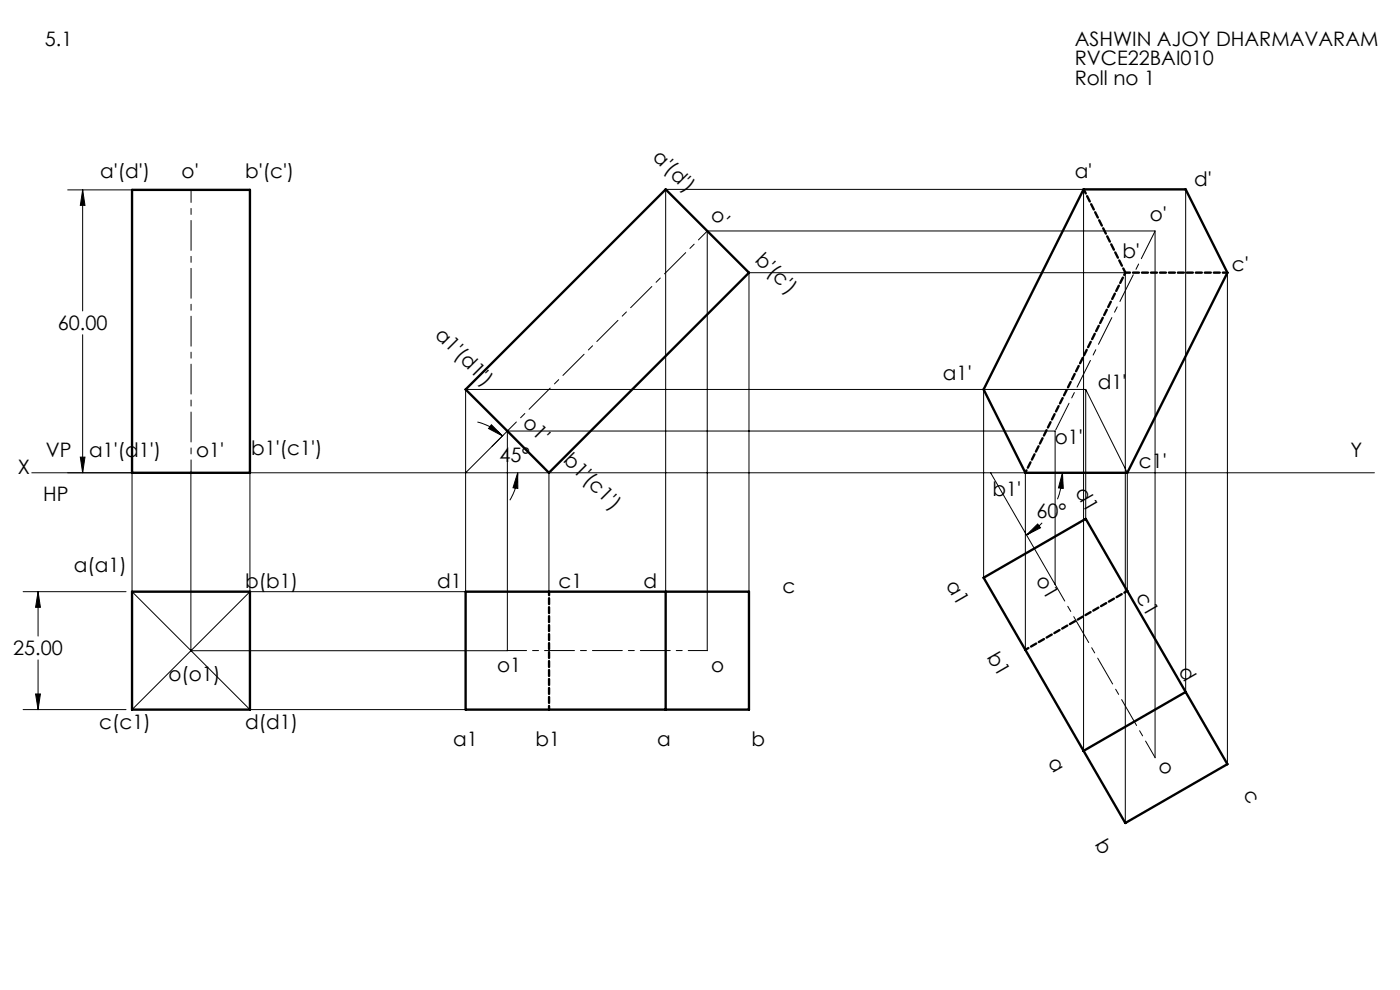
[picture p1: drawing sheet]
<svg xmlns="http://www.w3.org/2000/svg" width="297mm" height="210mm" viewBox="0 0 297 210" stroke-linecap="round" stroke-linejoin="round" font-family="sans-serif">
<g fill="none" stroke="#000" stroke-width=".21">
<path d="M14.4 40.3h24.8M17.5 40.3l.5 3.3h-1zM17.5 40.3v25.7M229.9 40.2v119.1M260.4 57.8v104.3M17.5 71v29.3M17 97h1l-.5 3.3zM101.3 89.5l1.4 .4a10.5 10.5 0 0 1 3.9 2.6M104.2 90.1l2.4 2.4-3-1.6zM107.6 91.4v46.6h-67.1v-37.7M107.6 91.4h116.2v32.6l-13.7-23.7M107.6 91.4l-8.8 8.9"/>
<path d="M208.7 82.6v39.9M230.3 82.6h-131.5v42.9h-45.8M230.3 82.6v27.5M230.3 82.6l8.8 17.7v25.1M6.7 100.3h284.9M28 100.3v25.2l25 25h45.8M53 100.3v25.2M109.8 100.3l.1 3.3-1.1-.1zM109.8 100.3a10.9 10.9 0 0 1-1.6 5.8M116.5 100.3v25.2M217.5 100.3v37.6M217.8 113.5l2.3-2.3 .6 .8z"/>
<path d="M221.1 110.9l-1.2 1.1-2.1 1.5M225.4 100.3l.2 3.3-1.1-.1zM225.4 100.3a14.3 14.3 0 0 1-1.1 5.6M4.9 125.5h21.8M8.1 125.5l.5 3.3h-1.1zM8.1 125.5v9.4M8.1 140v10.5M53 125.5l-25 25M141.2 125.5v-85.3h110.3v106.6M150 138v-89h95v111.8M158.9 125.5v-67.7h79.8v116.8M4.9 150.5h21.8"/>
<path d="M7.5 147.2h1.1l-.5 3.3z"/>
</g>
<path d="M107.6 91.4l42.5-42.4M40.5 100.3v-60" fill="none" stroke="#000" stroke-width=".21" stroke-dasharray="6.3 1.3 1.3 1.3" stroke-dashoffset="3.7"/>
<path d="M150.1 138h-42.5M245.1 160.7l-21.3-36.7" fill="none" stroke="#000" stroke-width=".21" stroke-dasharray="6.3 1.3 1.3 1.3" stroke-dashoffset="2.3"/>
<path d="M245.1 49l-21.3 42.4" fill="none" stroke="#000" stroke-width=".21" stroke-dasharray="6.3 1.3 1.3 1.3" stroke-dashoffset="-.2"/>
<path d="M260.4 57.8h-21.7" fill="none" stroke="#000" stroke-width=".21" stroke-dasharray="1.3 .6" stroke-dashoffset=".3"/>
<path d="M28 40.3h25v60h-25zM229.9 40.2h21.6l8.9 17.6-21.3 42.5h-21.6l-8.8-17.7zM98.8 82.6l42.4-42.4 17.7 17.6-42.4 42.5zM28 125.5h25v25h-25zM98.8 125.5h60.1v25h-60.1zM141.2 125.5v25M208.7 122.5l21.6-12.4 30.1 52-21.7 12.5zM251.5 146.8l-21.6 12.5" fill="none" stroke="#000" stroke-width=".5"/>
<path d="M116.5 125.5v25M239.2 125.3l-21.7 12.5" fill="none" stroke="#000" stroke-width=".5" stroke-dasharray="1.3 .6" stroke-dashoffset=".5"/>
<path d="M229.9 40.2l8.8 17.6M260.4 57.8h-21.7" fill="none" stroke="#000" stroke-width=".5" stroke-dasharray="1.3 .6" stroke-dashoffset=".3"/>
<path d="M238.7 57.8l-21.2 42.5" fill="none" stroke="#000" stroke-width=".5" stroke-dasharray="1.3 .6" stroke-dashoffset=".7"/>
<path d="M8.1 125.5l.5 3.3h-1.1zM7.5 147.2h1.1l-.5 3.3zM17 97h1l-.5 3.3zM17.5 40.3l.5 3.3h-1zM109.8 100.3l.1 3.3-1.1-.1zM104.2 90.1l2.4 2.4-3-1.6zM217.8 113.5l2.3-2.3 .6 .8zM225.4 100.3l.2 3.3-1.1-.1z" fill="#000"/>
<g font-size="4.2">
<text x="9.5" y="9.7">5.1</text>
<text x="228" y="9.7">ASHWIN AJOY DHARMAVARAM</text>
<text x="228" y="13.9">RVCE22BAI010</text>
<text x="228" y="18.1">Roll no 1</text>
<text x="138.3" y="33.5" transform="rotate(45 138.3 33.5)">a'(d')</text>
<text x="21.2" y="37.7">a'(d')</text>
<text x="38.5" y="37.7">o'</text>
<text x="52" y="37.7">b'(c')</text>
<text x="228" y="37.7">a'</text>
<text x="253.4" y="39.5">d'</text>
<text x="150.5" y="45.7" transform="rotate(45 150.5 45.7)">o'</text>
<text x="243.9" y="46.9">o'</text>
<text x="160" y="55.3" transform="rotate(45 160 55.3)">b'(c')</text>
<text x="238.1" y="54.7">b'</text>
<text x="261.4" y="57.5">c'</text>
<text x="12.3" y="70.1">60.00</text>
<text x="92.1" y="71.2" transform="rotate(45 92.1 71.2)">a1'(d1')</text>
<text x="200" y="80.6">a1'</text>
<text x="232.9" y="82.5">d1'</text>
<text x="110.7" y="89.9" transform="rotate(45 110.7 89.9)">o1'</text>
<text x="223.8" y="94.3">o1'</text>
<text x="3.8" y="100.5">X</text>
<text x="9.7" y="97">VP</text>
<text x="18.9" y="97">a1'(d1')</text>
<text x="41.6" y="97">o1'</text>
<text x="53.3" y="96.5">b1'(c1')</text>
<text x="106" y="98.1">45°</text>
<text x="119.3" y="97.8" transform="rotate(45 119.3 97.8)">b1'(c1')</text>
<text x="241.6" y="99.2">c1'</text>
<text x="286.5" y="97">Y</text>
<text x="9.1" y="106.2">HP</text>
<text x="210.6" y="105.2">b1'</text>
<text x="228" y="104.3" transform="rotate(60 228 104.3)">d1</text>
<text x="219.9" y="110">60°</text>
<text x="15.6" y="121.3">a(a1)</text>
<text x="52" y="124.6">b(b1)</text>
<text x="92.7" y="124.6">d1</text>
<text x="118.5" y="124.6">c1</text>
<text x="136.5" y="124.6">d</text>
<text x="166" y="125.8">c</text>
<text x="200.6" y="124.1" transform="rotate(60 200.6 124.1)">a1</text>
<text x="219.7" y="123" transform="rotate(60 219.7 123)">o1</text>
<text x="240.9" y="126.6" transform="rotate(60 240.9 126.6)">c1</text>
<text x="2.8" y="139">25.00</text>
<text x="105.5" y="142.6">o1</text>
<text x="150.9" y="142.6">o</text>
<text x="209.3" y="139.3" transform="rotate(60 209.3 139.3)">b1</text>
<text x="249.9" y="142.3" transform="rotate(60 249.9 142.3)">d</text>
<text x="35.7" y="144.5">o(o1)</text>
<text x="21.1" y="154.6">c(c1)</text>
<text x="52" y="154.6">d(d1)</text>
<text x="96.2" y="158.3">a1</text>
<text x="113.6" y="158.3">b1</text>
<text x="139.4" y="158.3">a</text>
<text x="159.4" y="158.3">b</text>
<text x="222.2" y="161.6" transform="rotate(60 222.2 161.6)">a</text>
<text x="245.5" y="162.2" transform="rotate(60 245.5 162.2)">o</text>
<text x="263.7" y="168.4" transform="rotate(60 263.7 168.4)">c</text>
<text x="232.2" y="178.9" transform="rotate(60 232.2 178.9)">b</text>
</g>
</svg>
